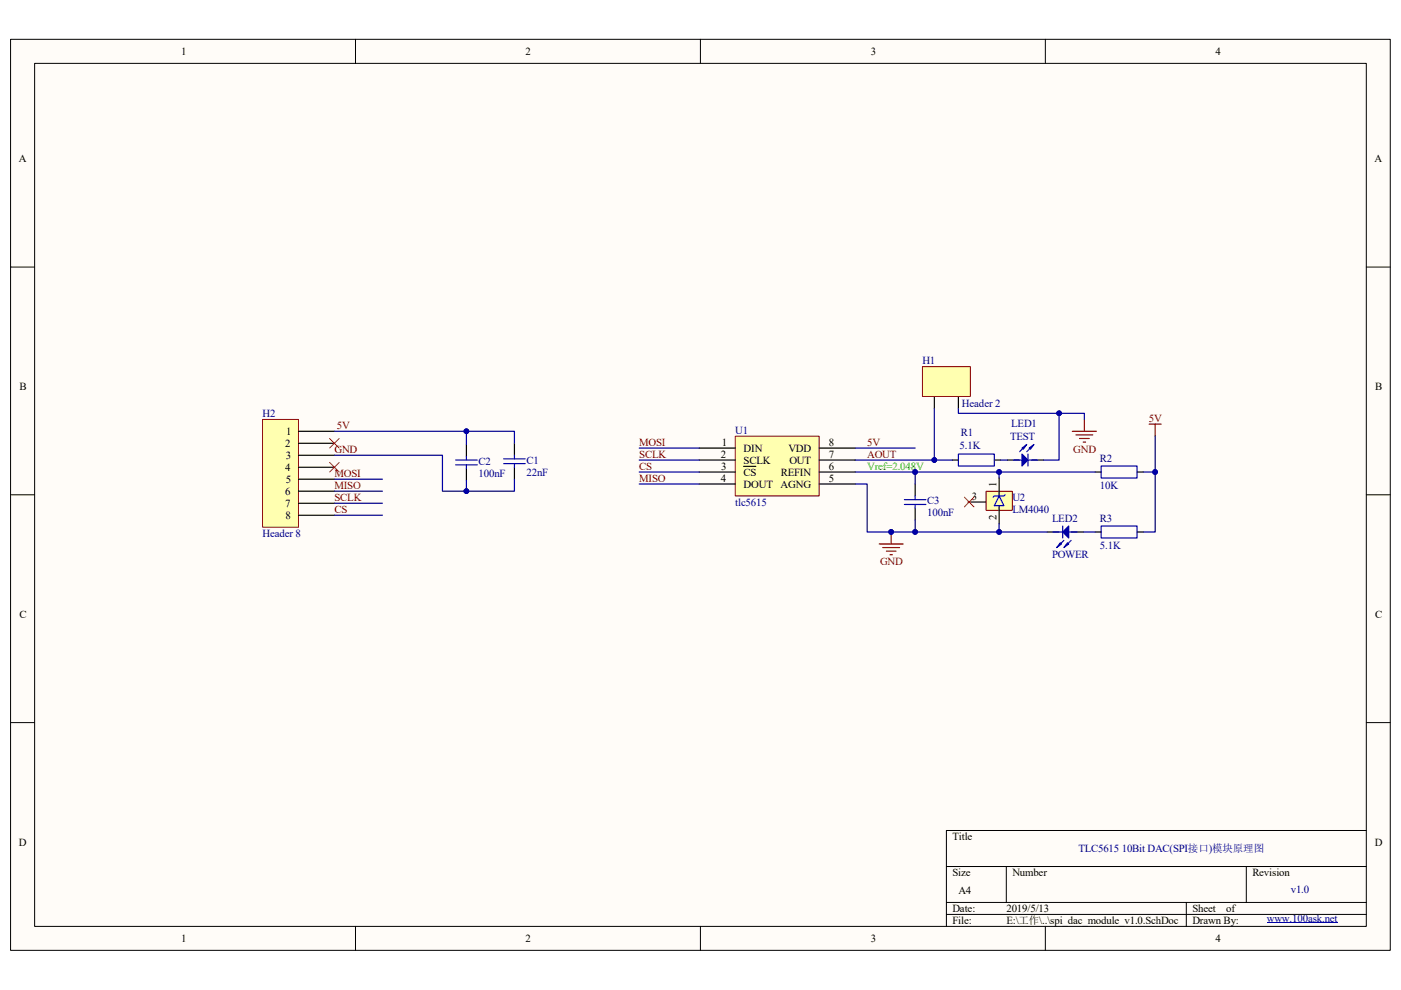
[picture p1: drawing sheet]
<svg xmlns="http://www.w3.org/2000/svg" width="297mm" height="210mm" viewBox="0 0 297 210" stroke-linecap="round" stroke-linejoin="round" font-family="sans-serif">
<path d="M2.3 8.4h292.5v193.2h-292.5z" fill="#fffcf8"/>
<path d="M2.2 8.3h292.6v193.3h-292.6z" fill="none" stroke="#000" stroke-width=".21"/>
<path d="M7.4 13.5h282.3v183h-282.3z" fill="#fffcf8"/>
<g fill="none" stroke="#000" stroke-width=".21">
<path d="M7.3 13.4h282.4v183.1h-282.4zM75.4 8.3v5.1M148.5 8.3v5.1M221.6 8.3v5.1M2.2 56.6h5.1M289.7 56.6h5.1M2.2 104.9h5.1M289.7 104.9h5.1M2.2 153.3h5.1M289.7 153.3h5.1M289.7 176.1h-89v20.4M75.4 196.5v5.1"/>
<path d="M148.5 196.5v5.1M200.7 183.8h89M200.7 191.4h89M200.7 194h89M213.4 183.8v7.6M221.6 196.5v5.1M251.5 191.4v5.1M264.2 183.8v7.6"/>
</g>
<path d="M55.7 89h7.6v22.8h-7.6z" fill="#ffffb0"/>
<path d="M55.7 89h7.6v22.8h-7.6z" fill="none" stroke="#800000" stroke-width=".21"/>
<path d="M63.3 91.5h7.6M63.3 94h7.6M63.3 96.6h7.6M63.3 99.1h7.6M63.3 101.6h7.6M63.3 104.2h7.6M63.3 106.7h7.6M63.3 109.3h7.6" fill="none" stroke="#000" stroke-width=".25"/>
<path d="M155.9 92.5h17.8v12.7h-17.8z" fill="#ffffb0"/>
<path d="M155.9 92.5h17.8v12.7h-17.8z" fill="none" stroke="#800000" stroke-width=".21"/>
<g fill="none" stroke="#000" stroke-width=".25">
<path d="M109.1 94v2.6M109.1 99.1v2.5M148.2 95h7.7M148.2 97.6h7.7M157.7 98.9h1.4M159.1 98.9h1.1M173.7 95h7.6M173.7 97.6h7.6M148.2 100.1h7.7M148.2 102.7h7.7M173.7 100.1h7.6M173.7 102.7h7.6"/>
<path d="M194 102.7v2.5M194 107.8v2.5M205.2 106.5h3.8M232.2 100.1h1.3M241.1 100.1h1.3"/>
</g>
<path d="M106.8 98.3h4.6M106.8 97.3h4.6M109.1 96.6v.7M109.1 98.3v.8M233.5 98.8h7.6v2.6h-7.6zM191.7 107h4.6M191.7 106h4.6M194 105.2v.8M194 107v.8" fill="none" stroke="#00f" stroke-width=".25"/>
<path d="M69.9 93l2 2M71.9 93l-2 2" fill="none" stroke="#f00" stroke-width=".21"/>
<path d="M243.6 90h2.6M244.9 90v2.5M186.4 115.4h5.1M187.2 116.1h3.5M187.9 116.9h2.1M188.7 117.7h.5M189 112.8v2.6" fill="none" stroke="#800000" stroke-width=".25"/>
<circle cx="188.9" cy="112.8" r=".5" fill="#000080" stroke="#000080" stroke-width=".21"/>
<path d="M209.1 104.2h5.5v4h-5.5z" fill="#ffffb0"/>
<path d="M209.1 104.2h5.5v4h-5.5z" fill="none" stroke="#800000" stroke-width=".21"/>
<path d="M211.8 101.4v3.8M211.8 107.3v3.8M222 112.8h2.6M227.1 112.8h2.6" fill="none" stroke="#000" stroke-width=".25"/>
<path d="M211.8 105.2l1 2.1h-2zM213.1 104.9l-.3 .3h-2l-.2 .3M223.3 112.8h5.1M227.1 114.6l-1 1" fill="none" stroke="#00f" stroke-width=".25"/>
<path d="M225.3 112.8l1.3-1.2v2.5z" fill="#00f"/>
<path d="M225.3 112.8l1.3-1.2v2.5zM225.3 111.6v2.5" fill="none" stroke="#00f" stroke-width=".25"/>
<path d="M226.3 115.1l.3 .3-1 .7z" fill="#00f"/>
<path d="M225.6 114.6l-1 1M226.3 115.1l.3 .3-1 .7z" fill="none" stroke="#00f" stroke-width=".25"/>
<path d="M224.8 115.1l.3 .3-1.1 .7z" fill="#00f"/>
<path d="M203.2 96.3h7.6v2.5h-7.6zM214.9 97.6h5.1M217.2 94.8l-1 1M224.8 115.1l.3 .3-1.1 .7zM233.5 111.6h7.6v2.5h-7.6z" fill="none" stroke="#00f" stroke-width=".25"/>
<path d="M201.9 97.6h1.3M210.8 97.6h1.3M213.6 97.6h2.6M218.7 97.6h2.6M232.2 112.8h1.3M241.1 112.8h1.3" fill="none" stroke="#000" stroke-width=".25"/>
<path d="M216.7 96.3l1.2 1.3-1.2 1.2z" fill="#00f"/>
<path d="M216.7 96.3l1.2 1.3-1.2 1.2zM217.9 96.3v2.5" fill="none" stroke="#00f" stroke-width=".25"/>
<path d="M216.7 95l1-.7-.8 1z" fill="#00f"/>
<path d="M216.7 95l1-.7-.8 1zM218.7 94.8l-1 1" fill="none" stroke="#00f" stroke-width=".25"/>
<path d="M218.2 95l1-.7-.7 1z" fill="#00f"/>
<path d="M218.2 95l1-.7-.7 1z" fill="none" stroke="#00f" stroke-width=".25"/>
<path d="M198.1 84.1v2.6M203.2 84.1v2.6" fill="none" stroke="#000" stroke-width=".25"/>
<path d="M195.6 77.8h10.1v6.3h-10.1z" fill="#ffffb0"/>
<path d="M195.6 77.8h10.1v6.3h-10.1z" fill="none" stroke="#800000" stroke-width=".21"/>
<path d="M227.3 91.5h5.1M228.1 92.2h3.6M228.9 93h2M229.7 93.8h.5M229.9 88.9v2.6" fill="none" stroke="#800000" stroke-width=".25"/>
<path d="M268.6 195.8h15" fill="none" stroke="#000080" stroke-width=".21"/>
<path d="M69.9 98.1l2 2M71.9 98.1l-2 2M204.5 105.5l2 2M206.5 105.5l-2 2" fill="none" stroke="#f00" stroke-width=".21"/>
<path d="M98.9 94.3v2.5M98.9 99.4v2.5" fill="none" stroke="#000" stroke-width=".25"/>
<path d="M96.6 98.6h4.6M96.6 97.6h4.6M98.9 96.8v.8M98.9 98.6v.8" fill="none" stroke="#00f" stroke-width=".25"/>
<g fill="none" stroke="#000080" stroke-width=".25">
<path d="M70.9 91.5h38.2v2.5M70.9 96.6h22.9v7.6h15.3v-2.6M98.9 91.5v2.8M135.5 95h12.7M135.5 97.6h12.7M181.3 95h12.7M181.3 97.6h20.6M198.1 86.7v10.9M203.2 86.7v1h21.4v9.9h-3.3M212.1 97.6h1.5M224.6 87.7h5.3v1.2M244.9 92.5v7.6h-2.5"/>
<path d="M70.9 101.6h10.2M70.9 104.2h10.2M70.9 106.7h10.2M70.9 109.3h10.2M98.9 101.9v2.3M135.5 100.1h12.7M135.5 102.7h12.7M181.3 100.1h12.7v2.6M181.3 102.7h2.6v10.1h10.1v-2.5M194 100.1h38.2M211.8 111.1v1.7h-17.8M211.8 100.1v1.3"/>
<path d="M211.8 112.8h10.2M229.7 112.8h2.5M244.9 100.1v12.7h-2.5"/>
</g>
<g fill="#000080" stroke="#000080" stroke-width=".21">
<circle cx="98.9" cy="104.2" r=".49"/>
<circle cx="194" cy="100.1" r=".5"/>
<circle cx="188.9" cy="112.8" r=".5"/>
<circle cx="194" cy="112.8" r=".5"/>
<circle cx="244.9" cy="100.1" r=".5"/>
<circle cx="211.8" cy="100.1" r=".49"/>
<circle cx="224.6" cy="87.7" r=".49"/>
<circle cx="198.1" cy="97.6" r=".49"/>
<circle cx="98.9" cy="91.5" r=".49"/>
<circle cx="211.8" cy="112.8" r=".49"/>
</g>
<g font-size="2.3">
<text x="38.4" y="11.6">1</text>
<text x="111.4" y="11.6">2</text>
<text x="184.6" y="11.6">3</text>
<text x="257.7" y="11.6">4</text>
<text x="4" y="34.5">A</text>
<text x="291.4" y="34.5">A</text>
<text x="4.1" y="82.8">B</text>
<text x="291.6" y="82.8">B</text>
<text x="60.5" y="94.8">2</text>
<text x="60.7" y="92.2">1</text>
<text x="153" y="94.5">1</text>
<text x="157.7" y="95.8">DIN</text>
<text x="167.1" y="95.8">VDD</text>
<text x="175.7" y="94.5">8</text>
<text x="60.5" y="99.9">4</text>
<text x="60.6" y="97.3">3</text>
<text x="152.8" y="97.1">2</text>
<text x="152.9" y="99.6">3</text>
<text x="157.7" y="98.3">SCLK</text>
<text x="157.7" y="100.9">CS</text>
<text x="165.5" y="100.9">REFIN</text>
<text x="167.4" y="98.3">OUT</text>
<text x="175.7" y="97.1">7</text>
<text x="175.7" y="99.6">6</text>
<text x="60.5" y="104.9">6</text>
<text x="60.5" y="107.5">7</text>
<text x="60.6" y="102.4">5</text>
<text x="152.8" y="102.2">4</text>
<text x="157.7" y="103.4">DOUT AGNG</text>
<text x="175.7" y="102.2">5</text>
<text x="206.1" y="106">3</text>
<text x="211.3" y="103.2" transform="rotate(-90 211.3 103.2)">1</text>
<text x="60.5" y="110">8</text>
<text x="211.3" y="110.3" transform="rotate(-90 211.3 110.3)">2</text>
<text x="4.1" y="131.1">C</text>
<text x="291.5" y="131.1">C</text>
<text x="4" y="179.4">D</text>
<text x="201.9" y="178.1">Title</text>
<text x="291.5" y="179.4">D</text>
<text x="201.9" y="185.8">Size</text>
<text x="214.6" y="185.8">Number</text>
<text x="265.5" y="185.8">Revision</text>
<text x="203.2" y="189.6">A4</text>
<text x="201.9" y="193.4">Date:</text>
<text x="201.9" y="195.9">File:</text>
<text x="213.4" y="193.4">2019/5/13</text>
<text x="213.4" y="195.9">E:\工作\..\spi_dac_module_v1.0.SchDoc</text>
<text x="252.8" y="193.4">Sheet</text>
<text x="252.8" y="195.9">Drawn By:</text>
<text x="259.9" y="193.4">of</text>
<text x="38.4" y="199.8">1</text>
<text x="111.4" y="199.8">2</text>
<text x="184.6" y="199.8">3</text>
<text x="257.7" y="199.8">4</text>
</g>
<g font-size="2.3" fill="#000080">
<text x="195.6" y="77.2">H1</text>
<text x="55.7" y="88.4">H2</text>
<text x="204" y="86.4">Header 2</text>
<text x="155.9" y="92">U1</text>
<text x="203.5" y="95.3">5.1K</text>
<text x="203.7" y="92.5">R1</text>
<text x="214.1" y="93.3">TEST</text>
<text x="214.4" y="90.5">LED1</text>
<text x="101.4" y="98.6">C2</text>
<text x="101.4" y="101.1">100nF</text>
<text x="111.6" y="98.3">C1</text>
<text x="111.6" y="100.9">22nF</text>
<text x="233.2" y="98.1">R2</text>
<text x="155.9" y="107.2">tlc5615</text>
<text x="196.6" y="107">C3</text>
<text x="214.6" y="106.2">U2</text>
<text x="233.2" y="103.7">10K</text>
<text x="55.7" y="113.9">Header 8</text>
<text x="196.6" y="109.5">100nF</text>
<text x="214.6" y="108.8">LM4040</text>
<text x="223.1" y="110.8">LED2</text>
<text x="233.2" y="110.8">R3</text>
<text x="223.1" y="118.4">POWER</text>
<text x="233.2" y="116.4">5.1K</text>
<text x="228.6" y="180.7">TLC5615 10Bit DAC(SPI接口)模块原理图</text>
<text x="273.7" y="189.4">v1.0</text>
<text x="268.6" y="195.5">www.100ask.net</text>
</g>
<g font-size="2.3" fill="#800000">
<text x="243.6" y="89.4">5V</text>
<text x="71.4" y="91">5V</text>
<text x="135.5" y="94.5">MOSI</text>
<text x="183.9" y="94.5">5V</text>
<text x="227.5" y="96">GND</text>
<text x="70.9" y="96.1">GND</text>
<text x="70.9" y="101.1">MOSI</text>
<text x="135.5" y="97.1">SCLK</text>
<text x="135.5" y="99.6">CS</text>
<text x="183.9" y="97.1">AOUT</text>
<text x="70.9" y="103.7">MISO</text>
<text x="70.9" y="106.2">SCLK</text>
<text x="135.5" y="102.2">MISO</text>
<text x="70.9" y="108.8">CS</text>
<text x="186.6" y="119.9">GND</text>
</g>
<text font-size="2.3" fill="#00bf00" x="183.9" y="99.6">Vref=2.048V</text>
</svg>
